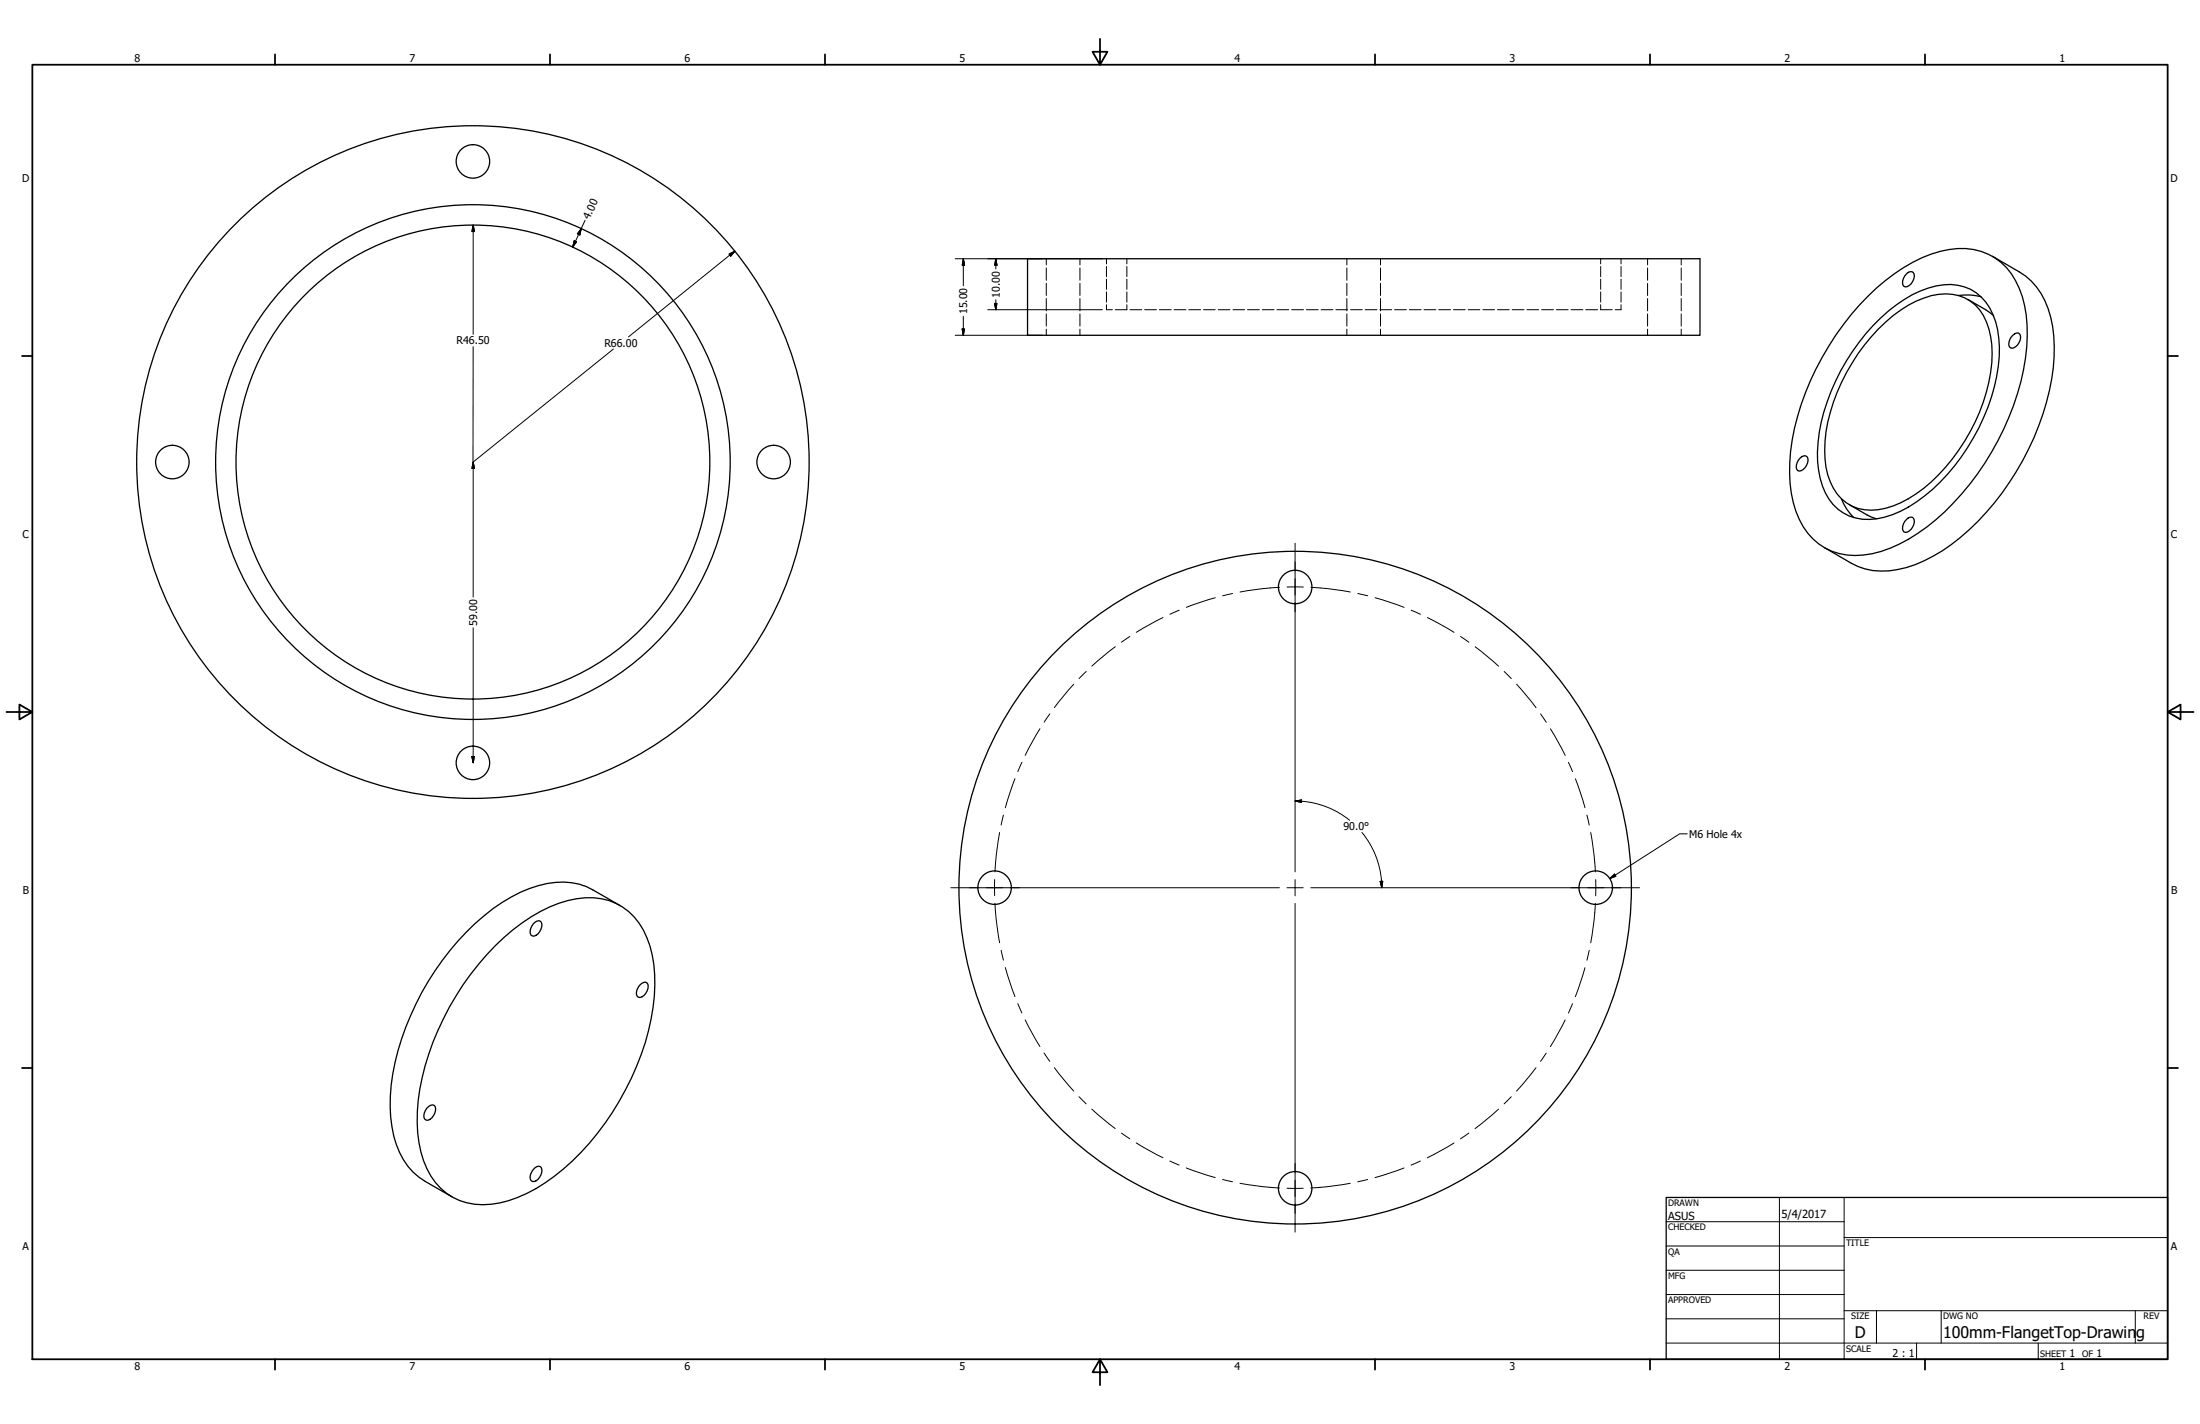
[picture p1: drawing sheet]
<svg xmlns="http://www.w3.org/2000/svg" width="864mm" height="559mm" viewBox="0 0 864 559" stroke-linecap="round" stroke-linejoin="round" font-family="sans-serif">
<!-- layer: Visible (ANSI) -->
<g fill="none" stroke="#000" stroke-width=".51">
<path d="M403.4 101.5h263.9v30.1h-263.9zM733.2 116.3a65.3 65.3 0 0 1 28.5-17.7 25.3 25.3 0 0 1 26 6.4 38.2 38.2 0 0 1 8.1 26.8 101.3 101.3 0 0 1-22.6 58.2 80.4 80.4 0 0 1-31.3 25.1 29.3 29.3 0 0 1-25.4 0 28.5 28.5 0 0 1-13.3-21.4 80.4 80.4 0 0 1 7.4-44.2 109.9 109.9 0 0 1 22.6-33.2zM748.4 107.4a1.61 1.61 0 0 1 2-.9 1.61 1.61 0 0 1 1.1 2 4.4 4.4 0 0 1-3.5 4.1 1.68 1.68 0 0 1-1.1-2.4l.8-1.9zM768.8 116a22 22 0 0 1 8.9 .5M772.4 117.5l7.1 4 3.1 2.4M782.1 100.6l10.6 6.1a28.7 28.7 0 0 1 13.1 21.4 81.5 81.5 0 0 1-7.4 43.6 102.9 102.9 0 0 1-36 44.5 44.7 44.7 0 0 1-24.1 7.9 23.5 23.5 0 0 1-11.5-3.1l-10.6-6.1M737.2 129.2a42.5 42.5 0 0 1 23.8-13.7 17.2 17.2 0 0 1 19.7 13.6 48.7 48.7 0 0 1-2.1 28.6 75.6 75.6 0 0 1-26.4 36.1 30.7 30.7 0 0 1-20.4 6.2 17.4 17.4 0 0 1-14.3-13.6 49.6 49.6 0 0 1 2.2-28.6 80 80 0 0 1 17.5-28.6zM738.3 124.8a43.3 43.3 0 0 1 24.7-13 18 18 0 0 1 19.3 11.6 44.5 44.5 0 0 1 .6 28.3 81.9 81.9 0 0 1-30.6 45.3 33.6 33.6 0 0 1-21.2 6.8 18.3 18.3 0 0 1-15.7-13.1 48.2 48.2 0 0 1 .5-28.9 84.4 84.4 0 0 1 22.4-37zM790.1 131.6a1.65 1.65 0 0 1 1.6-.9 1.65 1.65 0 0 1 1.4 1 4.6 4.6 0 0 1-3.4 5 1.68 1.68 0 0 1-1.1-2.4l.8-2zM706.7 179.7a1.61 1.61 0 0 1 2-.9 1.61 1.61 0 0 1 1 1.9 4.4 4.4 0 0 1-3.4 4.1 1.68 1.68 0 0 1-1.1-2.3l.8-2zM722.8 195.7a20.6 20.6 0 0 0 4.8 7.4M725.9 198l7.1 4.1 3.5 1.5"/>
<path d="M748.4 203.8a1.65 1.65 0 0 1 1.5-.9 1.65 1.65 0 0 1 1.5 1.1 4.6 4.6 0 0 1-3.4 4.9 1.68 1.68 0 0 1-1.1-2.3l.8-2zM185.6 274.3a93 93 0 0 1-81.4-137.7 93 93 0 0 1 159.9-5.4 93 93 0 0 1-72.1 142.9l-6.4 .2M185.6 282.3a101 101 0 0 1-88.5-149.5 101 101 0 0 1 173.7-5.9 101 101 0 0 1-78.3 155.2l-6.9 .2M185.6 313.3a132 132 0 0 1-115.6-195.4 132 132 0 0 1 226.9-7.6 132 132 0 0 1-102.2 202.7l-9.1 .3M243.4 355.3l-10.6-6.1a28.6 28.6 0 0 0-25-.5 72.7 72.7 0 0 0-27.9 20.4 108.2 108.2 0 0 0-26.4 56.8 47.7 47.7 0 0 0 4.9 29.2 23.7 23.7 0 0 0 8.4 8.4l10.6 6.1M194.4 371.1a65.3 65.3 0 0 1 28.5-17.7 25.2 25.2 0 0 1 26 6.4 38.2 38.2 0 0 1 8.1 26.8 101.3 101.3 0 0 1-22.5 58.2 83.4 83.4 0 0 1-27.7 23.5 33.2 33.2 0 0 1-26.4 2.8 26.1 26.1 0 0 1-15.2-19 67 67 0 0 1 1.7-33.9 110.6 110.6 0 0 1 27.5-47.1zM209.3 362.6a2 2 0 0 1 3.2-.6 4.6 4.6 0 0 1-2.8 5.3h-.7a3.1 3.1 0 0 1 .3-4.7zM251 386.7a2.06 2.06 0 0 1 3.3-.6 4.6 4.6 0 0 1-2.9 5.3 1.44 1.44 0 0 1-1.6-1.8l.2-1zM167.6 434.8a2 2 0 0 1 3.2-.5 4.6 4.6 0 0 1-2.8 5.3 1.75 1.75 0 0 1-1.7-1 1.75 1.75 0 0 1 .3-1.8zM210.1 458.2l1.4-.6a1.71 1.71 0 0 1 1.2 2.5 3.9 3.9 0 0 1-3.7 3.5 3.1 3.1 0 0 1 .3-4.6zM508.4 480.3a132 132 0 0 1-115.6-195.4 132 132 0 0 1 226.9-7.6 132 132 0 0 1-102.3 202.7l-9 .3"/>
<circle cx="185.6" cy="63.3" r="6.6"/>
<circle cx="67.7" cy="181.3" r="6.6"/>
<circle cx="303.7" cy="181.3" r="6.6"/>
<circle cx="508.4" cy="230.3" r="6.6"/>
<circle cx="185.6" cy="299.4" r="6.6"/>
<circle cx="390.4" cy="348.3" r="6.6"/>
<circle cx="626.4" cy="348.3" r="6.6"/>
<circle cx="508.4" cy="466.3" r="6.6"/>
</g>
<!-- layer: Hidden (ANSI) -->
<g fill="none" stroke="#000" stroke-width=".39">
<path d="M410.7 101.5v2.4M410.7 105.2v4.8M410.7 111.2v4.8M410.7 117.2v4.8M423.9 101.5v2.4M423.9 105.2v4.8M423.9 111.2v4.8M423.9 117.2v4.8M434.3 119.6v1.9h2.3M434.3 101.5v2.1M434.3 104.6v4M434.3 109.5v4"/>
<path d="M434.3 114.6v4M442.3 101.5v2.1M442.3 104.6v4M442.3 109.5v4M442.3 114.6v4M442.3 119.6v1.9M528.7 101.5v2.4M528.7 105.2v4.8M528.7 111.2v4.8M528.7 117.2v4.8M541.9 101.5v2.4M541.9 105.2v4.8"/>
<path d="M541.9 111.2v4.8M541.9 117.2v4.8M628.3 101.5v2.1M628.3 104.6v4M628.3 109.5v4M628.3 114.6v4M628.3 119.6v1.9M636.3 119.6v1.9h-2.3M636.3 101.5v2.1M636.3 104.6v4M636.3 109.5v4M636.3 114.6v4"/>
<path d="M646.7 101.5v2.4M646.7 105.2v4.8M646.7 111.2v4.8M646.7 117.2v4.8M660 101.5v2.4M660 105.2v4.8M660 111.2v4.8M660 117.2v4.8M410.7 123.2v4.8M410.7 129.2v2.4M423.9 123.2v4.8M423.9 129.2v2.4"/>
<path d="M437.8 121.5h4.6M443.5 121.5h4.7M449.3 121.5h4.7M455.1 121.5h4.6M460.9 121.5h4.6M466.7 121.5h4.6M472.4 121.5h4.6M478.2 121.5h4.6M484 121.5h4.6M489.7 121.5h4.6M495.5 121.5h4.6M501.3 121.5h4.6"/>
<path d="M507 121.5h4.7M512.8 121.5h4.7M518.6 121.5h4.6M524.4 121.5h4.6M528.7 123.2v4.8M528.7 129.2v2.4M530.2 121.5h4.5M535.9 121.5h4.6M541.7 121.5h4.6M541.9 123.2v4.8M541.9 129.2v2.4M547.4 121.5h4.7"/>
<path d="M553.2 121.5h4.6M559 121.5h4.6M564.8 121.5h4.6M570.5 121.5h4.7M576.3 121.5h4.6M582.1 121.5h4.6M587.8 121.5h4.7M593.6 121.5h4.6M599.4 121.5h4.6M605.2 121.5h4.6M610.9 121.5h4.7M616.7 121.5h4.6"/>
<path d="M622.5 121.5h4.6M628.3 121.5h4.5M646.7 123.2v4.8M646.7 129.2v2.4M660 123.2v4.8M660 129.2v2.4"/>
</g>
<!-- layer: Border (ANSI) -->
<g fill="none" stroke="#000" stroke-width=".7">
<path d="M431.8 15.2v10.2l-2.9-5.1h5.8l-2.9 5.1M12.7 25.4h838.2v508h-838.2zM107.9 21.3v4.1M215.9 21.3v4.1M323.8 21.3v4.1M539.8 21.3v4.1M647.7 21.3v4.1M755.6 21.3v4.1M8.6 139.7h4.1M850.9 139.7h4.1M2.5 279.4h10.2l-5.1-2.9v5.8l5.1-2.9M850.9 279.4l5.1 2.9v-5.8l-5.1 2.9h10.2"/>
<path d="M8.6 419.1h4.1M850.9 419.1h4.1M107.9 533.4v4.1M215.9 533.4v4.1M323.8 533.4v4.1M431.8 533.4l2.9 5.1h-5.8l2.9-5.1v10.2M539.8 533.4v4.1M647.7 533.4v4.1M755.6 533.4v4.1"/>
</g>
<!-- layer: Title (ANSI) -->
<g fill="none" stroke="#000" stroke-width=".39">
<path d="M654 479.4h69.9M698.5 469.9v63.5M723.9 469.9v63.5M654 488.9h69.9M654 498.5h69.9M723.9 485.6h127M654 508h69.9M654 517.5h69.9M723.9 514.3h127M736.6 514.3v12.7M762 514.3v12.7M838.2 514.3v12.7"/>
<path d="M654 527h196.9M752.3 527v6.4M800.1 527v6.4"/>
</g>
<path d="M654 469.9h196.9v63.5h-196.9z" fill="none" stroke="#000" stroke-width=".51"/>
<!-- layer: Dimension (ANSI) -->
<g fill="none" stroke="#000" stroke-width=".39">
<path d="M185.7 88.3l.5 2.6h-1zM185.7 88.3v42.9M225.4 94.5l.9 .4-1.5 2.1zM228.2 89.7l-.6 2.5-1-.4zM229.7 86.4l-4.9 10.6M286.2 99.7l2.3-1.1-1.7 1.9zM288.5 98.6l-41.8 33.6M375 101.5h57.8M378.1 101.5l.6 2.6h-1zM378.1 101.5v10.6M390.4 119.1h1l-.5 2.4zM390.9 101.5l.5 2.6h-1z"/>
<path d="M390.9 101.5v4M390.9 117.6v3.9M185.7 136v45.4l55.1-44.4M375 131.6h34.1M377.7 129.1h1l-.6 2.5zM378.1 124.1v7.5M387.7 121.5h45.1M185.7 181.4l.5 2.4h-1zM185.7 181.4v52.9M185.7 246.4v52.9M185.2 296.9h1l-.5 2.4zM508.4 314.3l2.5-.4v1z"/>
<path d="M508.4 314.3a34 34 0 0 1 21.4 7.6M534.6 326.7a34 34 0 0 1 7.8 21.7M662.3 327.2h-3l-27.3 17.5M541.8 345.9l1-.1-.4 2.6zM632 344.7l1.8-1.7 .5 .9z"/>
</g>
<g fill="#000" stroke="#000" stroke-width=".39">
<path d="M185.7 88.3l.5 2.6zM185.7 88.3l.5 2.6h-1zM225.4 94.5l-.6 2.5zM225.4 94.5l.9 .4-1.5 2.1zM228.2 89.7l-.6 2.5zM228.2 89.7l-.6 2.5-1-.4zM288.5 98.6l-1.7 1.9zM286.2 99.7l2.3-1.1-1.7 1.9zM378.1 101.5l.6 2.6zM378.1 101.5l.6 2.6h-1zM390.4 119.1l.5 2.4zM390.4 119.1h1l-.5 2.4z"/>
<path d="M390.9 101.5l.5 2.6zM390.9 101.5l.5 2.6h-1zM377.7 129.1l.4 2.5zM377.7 129.1h1l-.6 2.5zM185.7 181.4l.5 2.4zM185.7 181.4l.5 2.4h-1zM185.2 296.9l.5 2.4zM185.2 296.9h1l-.5 2.4zM508.4 314.3l2.5-.4zM508.4 314.3l2.5-.4v1zM541.8 345.9l.6 2.5zM541.8 345.9l1-.1-.4 2.6z"/>
<path d="M632 344.7l1.8-1.7zM632 344.7l1.8-1.7 .5 .9z"/>
</g>
<!-- layer: Center Mark (ANSI) -->
<path d="M508.4 213.2v128.9M373.3 348.4h128.9M505.2 348.4h6.4M508.4 345.2v6.3M508.4 354.5v129M514.5 348.4h129.1" fill="none" stroke="#000" stroke-width=".39"/>
<!-- layer: Centerline (ANSI) -->
<g fill="none" stroke="#000" stroke-width=".39">
<path d="M462.9 239.4l-3.7 1.6M477 234.6l-11.3 3.7M483.8 232.9l-3.8 .9M502.2 230.5l-7.9 .7-7.5 1.1M505.3 230.4h6.3M514.6 230.5l7.9 .7 7.6 1.1M533 232.9l3.9 .9M539.8 234.6l11.4 3.7M554 239.5l3.6 1.6M437.8 253.8l-9.2 7.6M443.5 249.8l-3.3 2.2M456.5 242.3l-10.4 5.8"/>
<path d="M560.3 242.3l10.5 5.8M573.3 249.8l3.3 2.2M579 253.8l9.3 7.6M421.5 268.5l-7.6 9.2M426.4 263.5l-2.8 2.8M590.4 263.5l2.9 2.8M595.3 268.5l7.7 9.2M401.1 299.1l-1.6 3.7M408.2 285.9l-5.8 10.5M412.1 280.1l-2.2 3.3M604.7 280.1l2.3 3.3M608.6 286l5.8 10.4"/>
<path d="M615.7 299.2l1.6 3.6M393.9 319.9l-.9 3.8M398.4 305.6l-3.8 11.3M618.4 305.6l3.8 11.4M622.9 319.9l.9 3.9M392.4 326.7l-1.2 7.5-.6 7.9M624.4 326.7l1.2 7.5 .7 8M390.4 345.1v6.4M390.6 354.5l.6 7.9 1.2 7.6M626.3 354.5l-.7 8-1.2 7.5M626.4 345.2v6.3M393 372.9l.9 3.9"/>
<path d="M394.6 379.7l3.8 11.4M622.2 379.7l-3.8 11.4M623.8 372.9l-.9 3.9M399.5 393.8l1.6 3.7M617.3 393.9l-1.6 3.6M402.4 400.2l5.8 10.5M409.8 413.2l2.3 3.3M413.9 418.9l7.6 9.3M603 419l-7.7 9.2M607 413.2l-2.3 3.3M614.4 400.2l-5.8 10.5M423.6 430.4l2.8 2.8"/>
<path d="M428.6 435.2l9.2 7.7M588.2 435.2l-9.2 7.7M593.2 430.4l-2.8 2.8M440.2 444.6l3.3 2.3M446 448.5l10.5 5.8M459.2 455.6l3.7 1.6M465.7 458.3l11.3 3.8M551.1 458.3l-11.3 3.8M557.6 455.6l-3.7 1.6M570.8 448.5l-10.5 5.8M576.6 444.7l-3.3 2.2M479.9 462.9l3.9 .9"/>
<path d="M486.8 464.3l7.5 1.2 7.9 .7M505.2 466.3h3.2M511.6 466.3h-3.2M530 464.3l-7.5 1.2-7.9 .7M536.9 462.9l-3.9 .9"/>
</g>
<g font-size="6.3">
<text x="728.1" y="524.9">D</text>
<text x="762.8" y="525">100mm-FlangetTop-Drawin</text>
<text x="838.6" y="525">g</text>
</g>
<g font-size="4.4">
<text x="654.8" y="478.6">ASUS</text>
<text x="699.3" y="478">5/4/2017</text>
</g>
<g font-size="4.2">
<text x="52.8" y="24.4">8</text>
<text x="160.8" y="24.4">7</text>
<text x="268.7" y="24.4">6</text>
<text x="376.7" y="24.4">5</text>
<text x="484.6" y="24.4">4</text>
<text x="592.6" y="24.4">3</text>
<text x="700.5" y="24.4">2</text>
<text x="808.5" y="24.4">1</text>
<text x="8.8" y="71.4">D</text>
<text x="852" y="71.4">D</text>
<text x="231.4" y="86.4" transform="rotate(-65 231.4 86.4)">4.00</text>
<text x="392.4" y="116.8" transform="rotate(-90 392.4 116.8)">10.00</text>
<text x="379.7" y="123.3" transform="rotate(-90 379.7 123.3)">15.00</text>
<text x="179.2" y="135.1">R46.50</text>
<text x="237.2" y="136.1">R66.00</text>
<text x="8.9" y="211.1">C</text>
<text x="852.2" y="211.1">C</text>
<text x="187.3" y="245.6" transform="rotate(-90 187.3 245.6)">59.00</text>
<text x="527.4" y="325.8">90.0°</text>
<text x="663.1" y="328.7">M6 Hole 4x</text>
<text x="9" y="350.8">B</text>
<text x="852.2" y="350.8">B</text>
<text x="8.9" y="490.5">A</text>
<text x="852.2" y="490.5">A</text>
<text x="742.9" y="532.6">2 : 1</text>
<text x="812.4" y="532.6">1</text>
<text x="823" y="532.6">1</text>
<text x="52.8" y="537.5">8</text>
<text x="160.8" y="537.5">7</text>
<text x="268.7" y="537.5">6</text>
<text x="376.7" y="537.5">5</text>
<text x="484.6" y="537.5">4</text>
<text x="592.6" y="537.5">3</text>
<text x="700.5" y="537.5">2</text>
<text x="808.5" y="537.5">1</text>
</g>
<g font-size="3.5">
<text x="654.8" y="473.2">DRAWN</text>
<text x="654.8" y="482.8">CHECKED</text>
<text x="724.7" y="488.9">TITLE</text>
<text x="654.8" y="492.3">QA</text>
<text x="654.8" y="501.8">MFG</text>
<text x="654.8" y="511.4">APPROVED</text>
<text x="726.7" y="517.7">SIZE</text>
<text x="762.8" y="517.7">DWG NO</text>
<text x="841.4" y="517.7">REV</text>
<text x="724.7" y="530.4">SCALE</text>
<text x="800.9" y="532.6">SHEET</text>
<text x="817.4" y="532.6">OF</text>
</g>
</svg>
